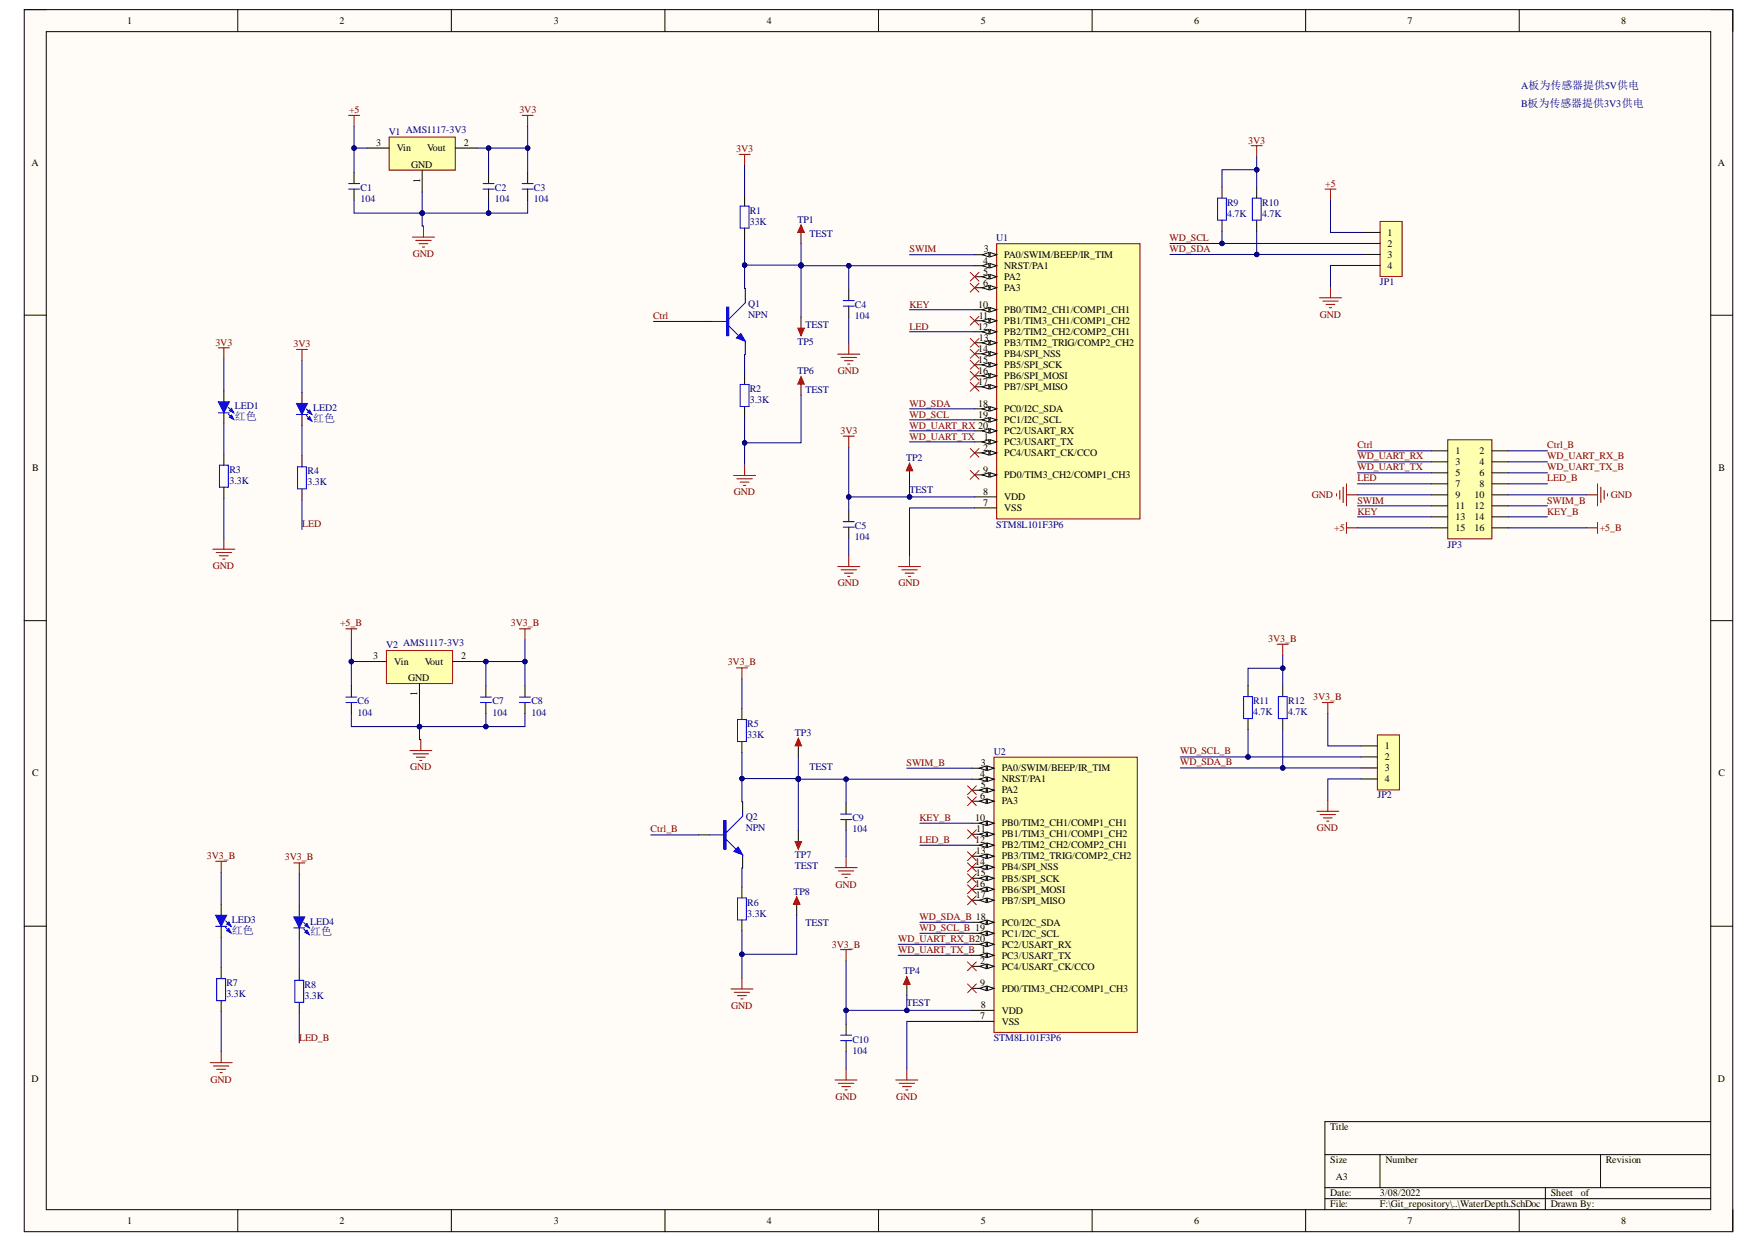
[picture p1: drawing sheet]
# Altium project WaterDepth.PrjPCB
1 sheet, 43 parts. Net scope: global (net labels, ports and power ports of the same name join across sheets).
Board file: WaterDepth.PcbDoc

## Sheet WaterDepth.SchDoc
size A3

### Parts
C1  104  [C 0603_L]
C2  104  [C 0603_L]
C3  104  [C 0603_L]
C4  104  [C 0603_L]
C5  104  [C 0603_L]
C6  104  [C 0603_L]
C7  104  [C 0603_L]
C8  104  [C 0603_L]
C9  104  [C 0603_L]
C10  104  [C 0603_L]
JP1  HDR-1X4  [MX 1.25-LS-4P]  (value not drawn)
JP2  HDR-1X4  [MX 1.25-LS-4P]  (value not drawn)
JP3  Header 8X2  [HDR2.54-LI-2x8P]  (value not drawn)
LED1  红色  [LED 0603W]
LED2  红色  [LED 0603W]
LED3  红色  [LED 0603W]
LED4  红色  [LED 0603W]
Q1  NPN  [SOT-23]
Q2  NPN  [SOT-23]
R1  33K  [R 0603_L]
R2  3.3K  [R 0603_L]
R3  3.3K  [R 0603_L]
R4  3.3K  [R 0603_L]
R5  33K  [R 0603_L]
R6  3.3K  [R 0603_L]
R7  3.3K  [R 0603_L]
R8  3.3K  [R 0603_L]
R9  4.7K  [R 0603_L]
R10  4.7K  [R 0603_L]
R11  4.7K  [R 0603_L]
R12  4.7K  [R 0603_L]
TP1  TEST  [TEST 1]
TP2  TEST  [TEST 1]
TP3  TEST  [TEST 1]
TP4  TEST  [TEST 1]
TP5  TEST  [TEST 1]
TP6  TEST  [TEST 1]
TP7  TEST  [TEST 1]
TP8  TEST  [TEST 1]
U1  STM8L101F3P6  [TSSOP-20]
U2  STM8L101F3P6  [TSSOP-20]
V1  AMS1117-3V3  [SOT89_N]
V2  AMS1117-3V3  [SOT89_N]

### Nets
3V3: C2.2 C3.2 C5.2 LED1.1(A) LED2.1(A) R1.2 R9.2 R10.2 TP2.1 U1.8(VDD) V1.2(Vout)
3V3_B: C7.2 C8.2 C10.2 JP2.1 LED3.1(A) LED4.1(A) R5.2 R11.2 R12.2 TP4.1 U2.8(VDD) V2.2(Vout)
+5: C1.2 JP1.1 JP3.15 V1.3(Vin)
+5_B: C6.2 JP3.16 V2.3(Vin)
GND: C1.1 C2.1 C3.1 C4.1 C5.1 C6.1 C7.1 C8.1 C9.1 C10.1 JP1.4 JP2.4 JP3.9 JP3.10 R2.1 R3.1 R6.1 R7.1 TP6.1 TP8.1 U1.7(VSS) U2.7(VSS) V1.1(GND) V2.1(GND)
Ctrl: JP3.1 Q1.B
Ctrl_B: JP3.2 Q2.B
KEY: JP3.13 U1.10(PB0/TIM2_CH1/COMP1_CH1)
KEY_B: JP3.14 U2.10(PB0/TIM2_CH1/COMP1_CH1)
LED: JP3.7 R4.1 U1.12(PB2/TIM2_CH2/COMP2_CH1)
LED_B: JP3.8 R8.1 U2.12(PB2/TIM2_CH2/COMP2_CH1)
SWIM: JP3.11 U1.3(PA0/SWIM/BEEP/IR_TIM)
SWIM_B: JP3.12 U2.3(PA0/SWIM/BEEP/IR_TIM)
WD_SCL: JP1.2 R9.1 U1.19(PC1/I2C_SCL)
WD_SCL_B: JP2.2 R11.1 U2.19(PC1/I2C_SCL)
WD_SDA: JP1.3 R10.1 U1.18(PC0/I2C_SDA)
WD_SDA_B: JP2.3 R12.1 U2.18(PC0/I2C_SDA)
WD_UART_RX: JP3.3 U1.20(PC2/USART_RX)
WD_UART_RX_B: JP3.4 U2.20(PC2/USART_RX)
WD_UART_TX: JP3.5 U1.1(PC3/USART_TX)
WD_UART_TX_B: JP3.6 U2.1(PC3/USART_TX)
NetC4_2: C4.2 Q1.C R1.1 TP1.1 TP5.1 U1.4(NRST/PA1)
NetC9_2: C9.2 Q2.C R5.1 TP3.1 TP7.1 U2.4(NRST/PA1)
NetLED1_2: LED1.2(K) R3.2
NetLED2_2: LED2.2(K) R4.2
NetLED3_2: LED3.2(K) R7.2
NetLED4_2: LED4.2(K) R8.2
NetQ1_E: Q1.E R2.2
NetQ2_E: Q2.E R6.2

Not connected (* = marked no-connect by the designer): U1 2(PC4/USART_CK/CCO)* 5(PA2)* 6(PA3)* 9(PD0/TIM3_CH2/COMP1_CH3)* 11(PB1/TIM3_CH1/COMP1_CH2)* 13(PB3/TIM2_TRIG/COMP2_CH2)* 14(PB4/SPI_NSS)* 15(PB5/SPI_SCK)* 16(PB6/SPI_MOSI)* 17(PB7/SPI_MISO)*; U2 2(PC4/USART_CK/CCO)* 5(PA2)* 6(PA3)* 9(PD0/TIM3_CH2/COMP1_CH3)* 11(PB1/TIM3_CH1/COMP1_CH2)* 13(PB3/TIM2_TRIG/COMP2_CH2)* 14(PB4/SPI_NSS)* 15(PB5/SPI_SCK)* 16(PB6/SPI_MOSI)* 17(PB7/SPI_MISO)*

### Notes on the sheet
- A板为传感器提供5V供电
- B板为传感器提供3V3供电
